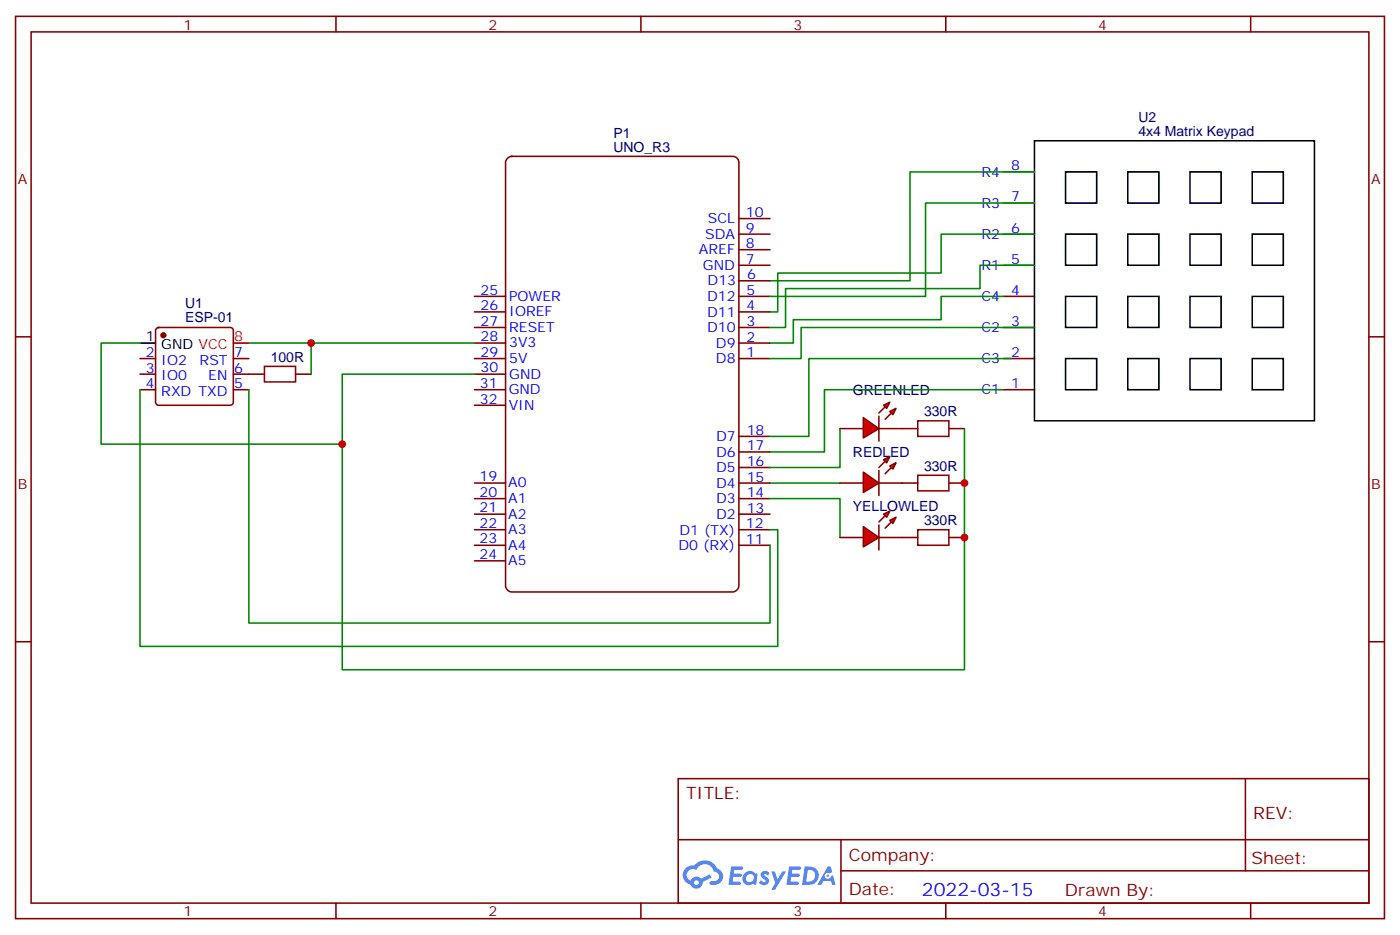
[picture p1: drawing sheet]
<svg xmlns="http://www.w3.org/2000/svg" width="317mm" height="212mm" viewBox="0 0 317 212" stroke-linecap="round" stroke-linejoin="round" font-family="sans-serif">
<g fill="none" stroke="#870000" stroke-width=".35">
<path d="M3.5 3.7h310.5v204.6h-310.5zM7.1 7.2h303.3v197.6h-303.3zM76.2 3.7v3.5M145.3 3.7v3.5M214.5 3.7v3.5M283.6 3.7v3.5M3.5 76.4h3.6M310.4 76.4h3.6M3.5 145.5h3.6M310.4 145.5h3.6M153.8 176.6h156.6v28.2h-156.6zM282.4 176.6v20.9"/>
<path d="M153.8 190.4h156.5M190.7 197.5h119.6M190.7 190.4v14.1M76.2 204.8v3.5M145.3 204.8v3.5M214.5 204.8v3.5M283.6 204.8v3.5"/>
</g>
<g fill="#5487ff">
<path d="M172.8 197.7a1.22 1.22 0 0 1 1.7 .3l-.4 .6a.47 .47 0 0 0-.3-.4 .47 .47 0 0 0-.5 .2v.1a1.55 1.55 0 0 1 1.1 1.5 1.34 1.34 0 0 1-2.3 .1l.5-.5 .7 .4a.29 .29 0 0 0 .4-.2 .29 .29 0 0 0-.3-.4 1.04 1.04 0 0 1-.6-1.7z"/>
<path d="M165.8 196.5h2.1a.43 .43 0 0 1 .5 .1 .43 .43 0 0 1 .1 .4l-.3 .2h-1.7l-.1 .9 1.7 .1a.37 .37 0 0 1 .1 .4 .37 .37 0 0 1-.3 .2h-1.6l-.2 1.1h1.3a.43 .43 0 0 1 .5 .1 .43 .43 0 0 1 .1 .5l-.3 .1h-2.5z"/>
<path d="M179 196.5h2.1a.43 .43 0 0 1 .4 .1 .43 .43 0 0 1 .1 .4l-.3 .2h-1.6l-.1 .9 1.6 .1a.36 .36 0 0 1 .2 .4 .36 .36 0 0 1-.4 .2h-1.6l-.1 1.1h1.3a.43 .43 0 0 1 .4 .1 .43 .43 0 0 1 .1 .5l-.3 .1h-2.4z"/>
<path d="M187.7 196.5h.7l.3 1.2-.6 .4a.69 .69 0 0 0-1 .2 .69 .69 0 0 0 .5 1 .69 .69 0 0 0 .8-.6l.5-.3 .6 2.2h-.8l-.2-.8h-1.8l-.5 .8h-.8z"/>
<path d="M174.9 197.6h.8l.6 1.8 1.1-1.8h.9l-2.6 4.2h-.8l.9-1.6z"/>
<path d="M182.5 196.5l-.6 4.1h1.3a2.11 2.11 0 0 0 2.5-2.1 2.11 2.11 0 0 0-2.5-2zM183.2 197.2a1.39 1.39 0 0 1 1.7 1.4 1.39 1.39 0 0 1-1.8 1.3h-.3z"/>
<path d="M168.8 198.1a1.47 1.47 0 0 0-.1 2.1 1.47 1.47 0 0 0 2.1 .1l.7 .3 .3-2.3-.2-.2h-.4a1.49 1.49 0 0 0-2.4 0zM169.5 198.5a.92 .92 0 0 1 1.5 .5 .92 .92 0 0 1-1.3 1 .9 .9 0 0 1-.2-1.5z"/>
<path d="M155.5 196.9a2.18 2.18 0 0 0 1.1 3.7 1.44 1.44 0 0 0 1.6 .9 1.44 1.44 0 0 0 1.2-1.5l2-1-.5-.7-1.9 1a1.47 1.47 0 0 0-2.4 .4 1.39 1.39 0 0 1-.7-2 1.39 1.39 0 0 1 2-.4 2.12 2.12 0 0 1 2.2-1.3 2.12 2.12 0 0 1 1.9 1.7 1.07 1.07 0 0 1 1.1 1 1.07 1.07 0 0 1-1 1.1h-.7a.43 .43 0 0 0-.5 .4 .43 .43 0 0 0 .4 .5 1.98 1.98 0 0 0 2.5-1.3 1.98 1.98 0 0 0-1.2-2.5 2.98 2.98 0 0 0-5.1-.7l-1.1 .1zM157.4 200.2a.55 .55 0 0 1 1.1 0 .55 .55 0 0 1-1.1 0z"/>
<circle cx="187.7" cy="198.6" r=".26"/>
</g>
<path d="M115 36l.3-.3 .8-.2h50.1a1.41 1.41 0 0 1 1.4 1.4v95.9a1.51 1.51 0 0 1-1.4 1.4h-50.1a1.51 1.51 0 0 1-1.4-1.4v-95.9z" fill="none" stroke="#800000" stroke-width=".35"/>
<g fill="none" stroke="#870000" stroke-width=".35">
<path d="M167.6 56.6h7M167.6 53.1h7M167.6 49.6h7M35.5 74.5l.5-.2h16.2a.71 .71 0 0 1 .7 .7v16.2a.76 .76 0 0 1-.7 .7h-16.2a.76 .76 0 0 1-.7-.7v-16.2zM107.6 77.8h7.1M107.6 74.3h7.1M107.6 70.7h7.1M107.6 67.2h7.1M167.6 77.8h7M167.6 74.3h7M167.6 70.7h7M167.6 67.2h7"/>
<path d="M167.6 63.7h7M167.6 60.1h7M31.7 81.3h3.6M31.7 84.8h3.6M31.7 88.4h3.6M52.9 81.3h3.5M52.9 84.8h7.1M52.9 88.4h3.5M67 84.8h3.6M107.6 81.3h7.1M107.6 84.8h7.1M107.6 88.4h7.1"/>
<path d="M107.6 91.9h7.1M167.6 81.3h7M167.6 99h7M107.6 116.6h7.1M107.6 113.1h7.1M107.6 109.5h7.1M167.6 116.6h7M167.6 113.1h7M167.6 109.5h7M167.6 106h7M167.6 102.5h7M107.6 123.6h7.1"/>
<path d="M107.6 120.1h7.1M107.6 127.2h7.1M167.6 123.6h7M167.6 120.1h7"/>
</g>
<path d="M52.9 77.8h3.5" fill="none" stroke="#f00" stroke-width=".35"/>
<path d="M31.7 77.8h3.6" fill="none" stroke="#000" stroke-width=".35"/>
<circle cx="37" cy="76" r=".53" fill="#870000" stroke="#870000" stroke-width=".35"/>
<path d="M31.7 77.8h-8.8v22.9h54.7v-15.9h30M56.4 77.8h51.2M70.6 77.8v7M31.7 88.4v58.2h144.7v-26.5h-1.8M56.4 88.4v52.9h118.2v-17.7M190.5 97.2v8.8h-15.9M174.6 113.1h15.9v8.8M174.6 109.5h15.9" fill="none" stroke="#008700" stroke-width=".35"/>
<path d="M60 83.1h7v3.5h-7z" fill="none" stroke="#a10000" stroke-width=".35"/>
<g fill="#f00" stroke="#870000" stroke-width=".35">
<path d="M195.8 94.7l3.5 2.5-3.5 2.1z"/>
<path d="M199.3 94.4v5.6z"/>
</g>
<g fill="#870000" stroke="#870000" stroke-width=".35">
<path d="M200.7 92.3l-1.4 1.4z"/>
<path d="M200.7 95.1l1.4-1.4z"/>
</g>
<g fill="#f00" stroke="#870000" stroke-width=".35">
<path d="M200.4 91.9l1.4-.7-.7 1.4z"/>
<path d="M201.8 93.3l1.4-.7-.7 1.4z"/>
</g>
<path d="M190.5 97.2h5.3M199.3 97.2h5.3" fill="none" stroke="#870000" stroke-width=".35"/>
<g fill="#f00" stroke="#870000" stroke-width=".35">
<path d="M195.8 107.1l3.5 2.4-3.5 2.2z"/>
<path d="M199.3 106.7v5.7z"/>
</g>
<g fill="#870000" stroke="#870000" stroke-width=".35">
<path d="M199.3 106l1.4-1.4z"/>
<path d="M200.7 107.4l1.4-1.4z"/>
</g>
<g fill="#f00" stroke="#870000" stroke-width=".35">
<path d="M200.4 104.2l1.4-.7-.7 1.5z"/>
<path d="M201.8 105.7l1.4-.7-.7 1.4z"/>
</g>
<path d="M190.5 109.5h5.3M199.3 109.5h5.3" fill="none" stroke="#870000" stroke-width=".35"/>
<g fill="#f00" stroke="#870000" stroke-width=".35">
<path d="M195.8 119.4l3.5 2.5-3.5 2.1z"/>
<path d="M199.3 119.1v5.6z"/>
</g>
<g fill="#870000" stroke="#870000" stroke-width=".35">
<path d="M199.3 118.4l1.4-1.5z"/>
<path d="M200.7 119.8l1.4-1.4z"/>
</g>
<g fill="#f00" stroke="#870000" stroke-width=".35">
<path d="M200.4 116.6l1.4-.7-.7 1.4z"/>
<path d="M201.8 118l1.4-.7-.7 1.4z"/>
</g>
<g fill="none" stroke="#870000" stroke-width=".35">
<path d="M227.5 39h7.1M227.5 53.1h7.1M227.5 46h7.1M227.5 74.3h7.1M227.5 67.2h7.1M227.5 60.1h7.1M204.6 97.2h3.5M215.2 97.2h3.5M227.5 88.4h7.1M227.5 81.3h7.1M204.6 109.5h3.5M215.2 109.5h3.5"/>
<path d="M190.5 121.9h5.3M199.3 121.9h8.8M215.2 121.9h3.5"/>
</g>
<path d="M208.1 95.4h7.1v3.6h-7.1zM208.1 107.8h7.1v3.5h-7.1zM208.1 120.1h7.1v3.5h-7.1z" fill="none" stroke="#a10000" stroke-width=".35"/>
<g fill="none" stroke="#000" stroke-width=".35">
<path d="M234.6 31.9h63.5v63.5h-63.5zM241.7 39h7v7h-7zM255.8 39h7v7h-7zM269.9 39h7v7h-7zM284 39h7v7h-7zM241.7 53.1h7v7h-7zM255.8 53.1h7v7h-7zM269.9 53.1h7v7h-7zM284 53.1h7v7h-7zM241.7 67.2h7v7.1h-7zM255.8 67.2h7v7.1h-7zM269.9 67.2h7v7.1h-7z"/>
<path d="M284 67.2h7v7.1h-7zM241.7 81.3h7v7.1h-7zM255.8 81.3h7v7.1h-7zM269.9 81.3h7v7.1h-7zM284 81.3h7v7.1h-7z"/>
</g>
<path d="M234.6 39h-28.2v24.7h-31.8M234.6 53.1h-21.2v8.8h-37v8.8h-1.8M234.6 46h-24.7v21.2h-35.3M227.5 67.2h-14.1v5.3h-33.5v5.3h-5.3M234.6 74.3h-52.9v7h-7.1M234.6 60.1h-12.4v5.3h-44v8.9h-3.6M218.7 97.2v54.7h-141.1v-51.2M227.5 88.4h-40.5v14.1h-12.4M229.3 81.3h-45.9v17.7h-8.8" fill="none" stroke="#008700" stroke-width=".35"/>
<g fill="#c00">
<circle cx="70.6" cy="77.8" r=".88"/>
<circle cx="218.7" cy="109.5" r=".88"/>
<circle cx="77.6" cy="100.7" r=".88"/>
<circle cx="218.7" cy="121.9" r=".88"/>
</g>
<text font-size="4.2" fill="#00f" x="209.1" y="203.2">2022-03-15</text>
<g font-size="3.9" fill="#800">
<text x="155.6" y="181.2">TITLE:</text>
<text x="284.2" y="185.8">REV:</text>
<text x="192.5" y="195.4">Company:</text>
<text x="283.9" y="196">Sheet:</text>
<text x="192.5" y="203">Date:</text>
<text x="241.5" y="203.1">Drawn By:</text>
</g>
<g font-size="3.2" fill="#800">
<text x="41.6" y="6.7">1</text>
<text x="110.8" y="6.7">2</text>
<text x="179.9" y="6.7">3</text>
<text x="249.1" y="6.7">4</text>
<text x="4.1" y="41.8">A</text>
<text x="311" y="41.8">A</text>
<text x="4.1" y="110.9">B</text>
<text x="311" y="110.9">B</text>
<text x="41.6" y="207.8">1</text>
<text x="110.8" y="207.8">2</text>
<text x="179.9" y="207.8">3</text>
<text x="249.1" y="207.8">4</text>
</g>
<g font-size="3.2" fill="#000080">
<text x="258.2" y="27.6">U2</text>
<text x="139.1" y="34.4">UNO_R3</text>
<text x="139.1" y="31.2">P1</text>
<text x="258.2" y="30.9">4x4 Matrix Keypad</text>
<text x="42" y="69.9">U1</text>
<text x="42" y="73.1">ESP-01</text>
<text x="61.4" y="82">100R</text>
<text x="193.4" y="89.5">GREENLED</text>
<text x="209.6" y="94.4">330R</text>
<text x="193.4" y="103.6">REDLED</text>
<text x="209.6" y="106.7">330R</text>
<text x="193.4" y="116">YELLOWLED</text>
<text x="209.6" y="119.1">330R</text>
</g>
<g font-size="3.2" fill="#00f">
<text x="222.6" y="40">R4</text>
<text x="229.3" y="38.6">8</text>
<text x="222.6" y="47.1">R3</text>
<text x="229.3" y="45.7">7</text>
<text x="160.5" y="50.6">SCL</text>
<text x="169.2" y="52.8">9</text>
<text x="169.2" y="49.2">10</text>
<text x="229.3" y="52.7">6</text>
<text x="158.5" y="57.7">AREF</text>
<text x="159.9" y="54.2">SDA</text>
<text x="169.2" y="59.8">7</text>
<text x="169.2" y="56.3">8</text>
<text x="222.6" y="54.2">R2</text>
<text x="229.3" y="59.8">5</text>
<text x="159.4" y="61.2">GND</text>
<text x="160.5" y="64.7">D13</text>
<text x="169.4" y="63.3">6</text>
<text x="222.6" y="61.2">R1</text>
<text x="109" y="66.8">25</text>
<text x="109" y="70.3">26</text>
<text x="115.5" y="68.2">POWER</text>
<text x="115.5" y="71.7">IOREF</text>
<text x="160.3" y="68.3">D12</text>
<text x="160.4" y="71.8">D11</text>
<text x="169.3" y="66.9">5</text>
<text x="169.3" y="70.4">4</text>
<text x="222.6" y="68.3">C4</text>
<text x="229.3" y="66.9">4</text>
<text x="109" y="73.9">27</text>
<text x="109" y="77.4">28</text>
<text x="115.5" y="75.3">RESET</text>
<text x="160.4" y="75.3">D10</text>
<text x="169.3" y="77.4">2</text>
<text x="169.3" y="73.9">3</text>
<text x="222.6" y="75.3">C2</text>
<text x="229.3" y="73.9">3</text>
<text x="33.1" y="81">2</text>
<text x="36.6" y="82.7">IO2</text>
<text x="45.3" y="82.7">RST</text>
<text x="53.1" y="81">7</text>
<text x="109" y="80.9">29</text>
<text x="115.5" y="78.8">3V3</text>
<text x="115.5" y="82.3">5V</text>
<text x="162.4" y="82.4">D8</text>
<text x="162.4" y="78.8">D9</text>
<text x="169.3" y="81">1</text>
<text x="222.6" y="82.4">C3</text>
<text x="229.3" y="81">2</text>
<text x="33.1" y="88">4</text>
<text x="33.1" y="84.5">3</text>
<text x="36.6" y="89.8">RXD TXD</text>
<text x="36.6" y="86.3">IO0</text>
<text x="47.2" y="86.3">EN</text>
<text x="53.1" y="84.5">6</text>
<text x="53.1" y="88">5</text>
<text x="108.9" y="88">31</text>
<text x="109" y="84.4">30</text>
<text x="115.4" y="89.4">GND</text>
<text x="115.5" y="85.9">GND</text>
<text x="222.6" y="89.4">C1</text>
<text x="229.3" y="88">1</text>
<text x="108.9" y="91.5">32</text>
<text x="115.4" y="93">VIN</text>
<text x="162.4" y="100">D7</text>
<text x="169.3" y="98.6">18</text>
<text x="162.4" y="107.1">D5</text>
<text x="162.4" y="103.5">D6</text>
<text x="169.3" y="105.7">16</text>
<text x="169.3" y="102.1">17</text>
<text x="108.7" y="109.1">19</text>
<text x="108.7" y="112.6">20</text>
<text x="115.2" y="110.5">A0</text>
<text x="162.4" y="110.6">D4</text>
<text x="169.3" y="112.7">14</text>
<text x="169.3" y="109.2">15</text>
<text x="108.7" y="116.2">21</text>
<text x="108.7" y="119.7">22</text>
<text x="115.2" y="114.1">A1</text>
<text x="115.2" y="117.6">A2</text>
<text x="162.4" y="117.7">D2</text>
<text x="162.4" y="114.1">D3</text>
<text x="169.2" y="119.8">12</text>
<text x="169.3" y="116.2">13</text>
<text x="108.7" y="123.2">23</text>
<text x="115.2" y="121.1">A3</text>
<text x="115.2" y="124.6">A4</text>
<text x="153.9" y="124.7">D0 (RX)</text>
<text x="154.1" y="121.2">D1 (TX)</text>
<text x="169.2" y="123.3">11</text>
<text x="108.7" y="126.8">24</text>
<text x="115.2" y="128.2">A5</text>
</g>
<g font-size="3.2">
<text x="33.1" y="77.4">1</text>
<text x="36.6" y="79.2">GND VCC</text>
</g>
<text font-size="3.2" fill="#f00" x="53.1" y="77.4">8</text>
</svg>
